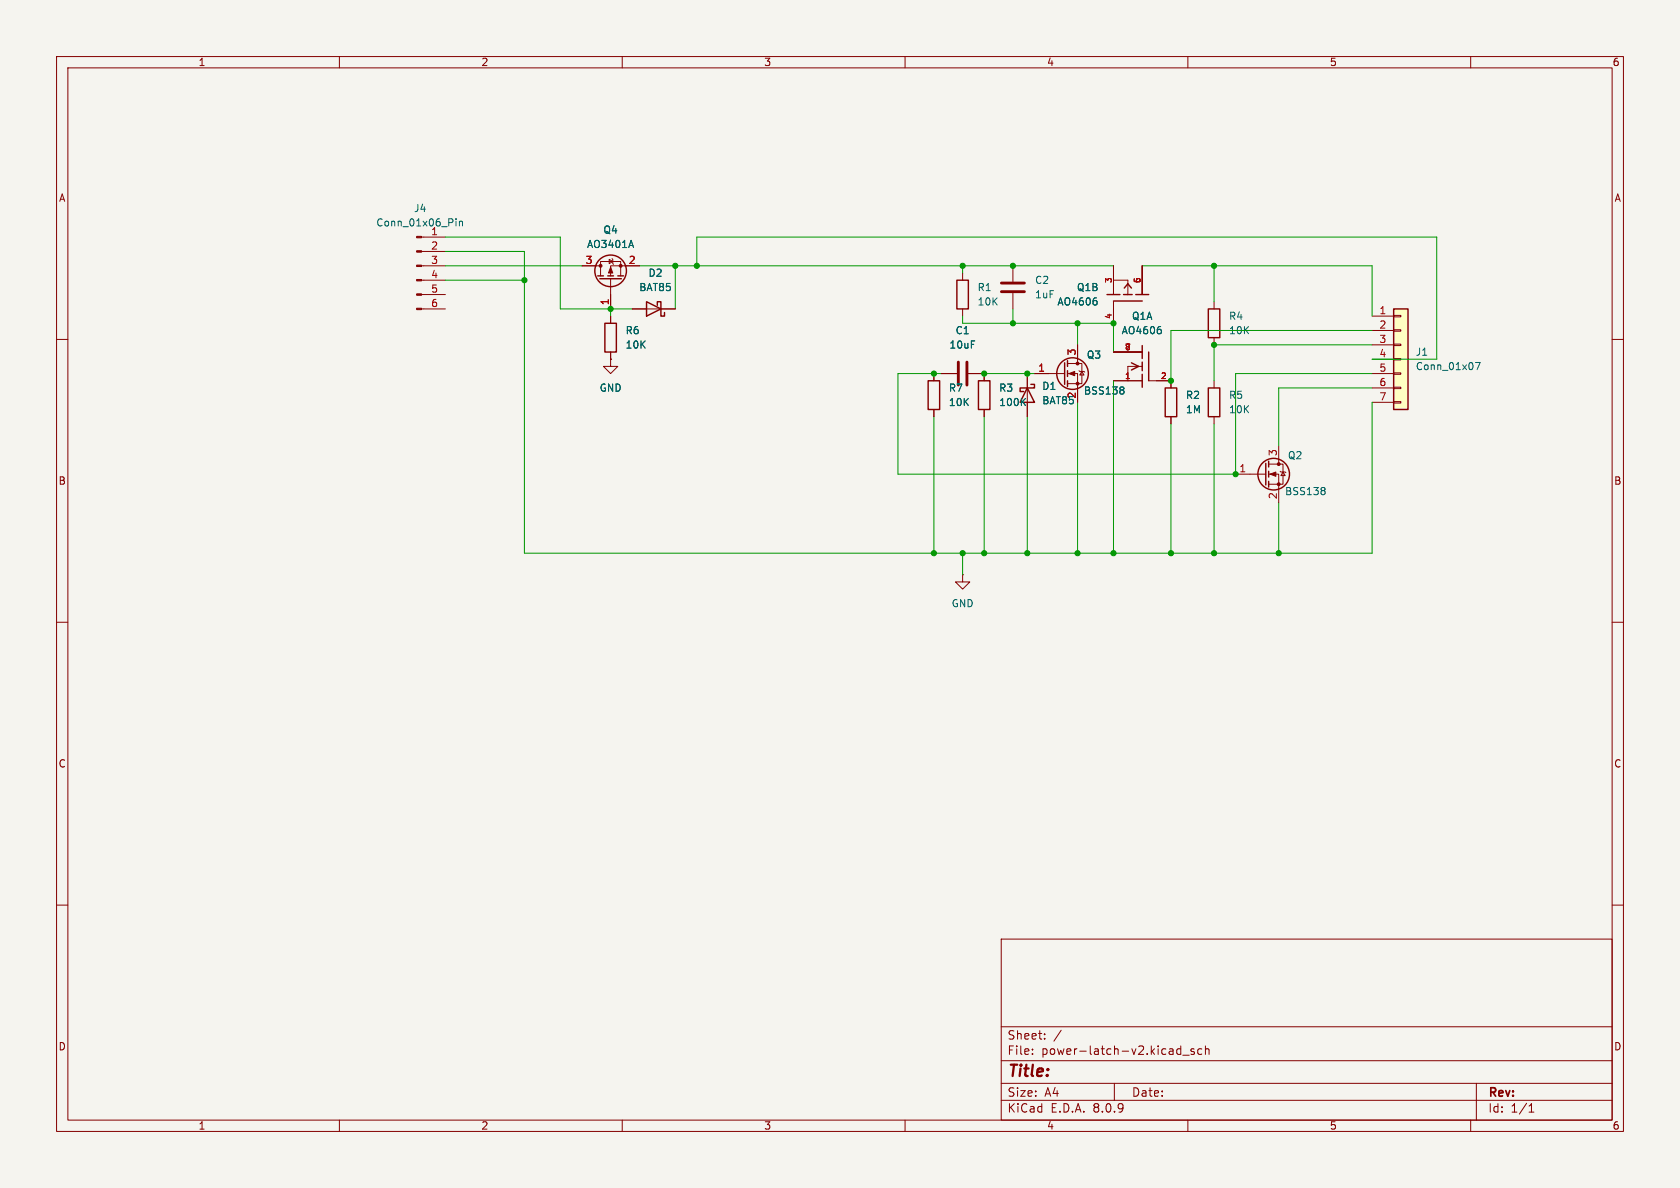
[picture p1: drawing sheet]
(kicad_sch
 (version 20231120)
 (generator "eeschema")
 (generator_version "8.0")
 (paper "A4")
 (lib_symbols
  (symbol "AO4606:AO4606"
   (pin_names
    (offset 1.016)) (exclude_from_sim no) (in_bom yes) (on_board yes)
   (property "Reference" "Q" (at -6.35 7.62 0) (effects (font (size 1.27 1.27)) (justify left bottom)))
   (property "Value" "AO4606" (at -11.43 5.08 0) (effects (font (size 1.27 1.27)) (justify left bottom)))
   (property "Footprint" "AO4606:SOIC-8" (at 0 0 0) (effects (font (size 1.27 1.27)) (justify bottom) (hide yes)))
   (property "Datasheet" "" (at 0 0 0) (effects (font (size 1.27 1.27)) (hide yes)))
   (property "Description" "" (at 0 0 0) (effects (font (size 1.27 1.27)) (hide yes)))
   (property "MF" "Alpha &" (at 0 0 0) (effects (font (size 1.27 1.27)) (justify bottom) (hide yes)))
   (property "Description_1" "\nMosfet Array N and P-Channel Complementary 30V 6A 2W Surface Mount 8-SOIC\n" (at 0 0 0) (effects (font (size 1.27 1.27)) (justify bottom) (hide yes)))
   (property "Package" "SO-8 Alpha &amp;" (at 0 0 0) (effects (font (size 1.27 1.27)) (justify bottom) (hide yes)))
   (property "Price" "None" (at 0 0 0) (effects (font (size 1.27 1.27)) (justify bottom) (hide yes)))
   (property "SnapEDA_Link" "https://www.snapeda.com/parts/AO4606/Alpha+%2526+Omega+Semiconductor+Inc./view-part/?ref=snap" (at 0 0 0) (effects (font (size 1.27 1.27)) (justify bottom) (hide yes)))
   (property "MP" "AO4606" (at 0 0 0) (effects (font (size 1.27 1.27)) (justify bottom) (hide yes)))
   (property "Availability" "In Stock" (at 0 0 0) (effects (font (size 1.27 1.27)) (justify bottom) (hide yes)))
   (property "Check_prices" "https://www.snapeda.com/parts/AO4606/Alpha+%2526+Omega+Semiconductor+Inc./view-part/?ref=eda" (at 0 0 0) (effects (font (size 1.27 1.27)) (justify bottom) (hide yes)))
   (symbol "AO4606_1_0"
    (polyline (pts (xy -2.54 -2.54) (xy -1.2192 -2.54)) (stroke (width 0.1524) (type default)) (fill (type none)))
    (polyline (pts (xy -1.143 2.54) (xy -1.143 -2.54)) (stroke (width 0.254) (type default)) (fill (type none)))
    (polyline (pts (xy 0 -1.397) (xy 0 -3.683)) (stroke (width 0.254) (type default)) (fill (type none)))
    (polyline (pts (xy 0 0) (xy 0 -0.762)) (stroke (width 0.254) (type default)) (fill (type none)))
    (polyline (pts (xy 0 0) (xy 0.635 0)) (stroke (width 0.1524) (type default)) (fill (type none)))
    (polyline (pts (xy 0 0.762) (xy 0 0)) (stroke (width 0.254) (type default)) (fill (type none)))
    (polyline (pts (xy 0 3.683) (xy 0 1.397)) (stroke (width 0.254) (type default)) (fill (type none)))
    (polyline (pts (xy 0.635 0) (xy 2.54 0)) (stroke (width 0.1524) (type default)) (fill (type none)))
    (polyline (pts (xy 1.905 -0.635) (xy 0.635 0)) (stroke (width 0.254) (type default)) (fill (type none)))
    (polyline (pts (xy 1.905 0.635) (xy 0.635 0)) (stroke (width 0.254) (type default)) (fill (type none)))
    (polyline (pts (xy 2.54 0) (xy 2.54 -2.54)) (stroke (width 0.1524) (type default)) (fill (type none)))
    (pin passive line (at 5.08 -2.54 180) (length 5.08) (name "~" (effects (font (size 1.016 1.016)))) (number "1" (effects (font (size 1.016 1.016)))))
    (pin passive line (at -5.08 -2.54 0) (length 2.54) (name "~" (effects (font (size 1.016 1.016)))) (number "2" (effects (font (size 1.016 1.016)))))
    (pin passive line (at 5.08 2.54 180) (length 5.08) (name "~" (effects (font (size 1.016 1.016)))) (number "7" (effects (font (size 1.016 1.016)))))
    (pin passive line (at 5.08 2.54 180) (length 5.08) (name "~" (effects (font (size 1.016 1.016)))) (number "8" (effects (font (size 1.016 1.016))))))
   (symbol "AO4606_2_0"
    (polyline (pts (xy -2.54 -2.54) (xy -1.2192 -2.54)) (stroke (width 0.1524) (type default)) (fill (type none)))
    (polyline (pts (xy -1.143 2.54) (xy -1.143 -2.54)) (stroke (width 0.254) (type default)) (fill (type none)))
    (polyline (pts (xy 0 -1.397) (xy 0 -3.683)) (stroke (width 0.254) (type default)) (fill (type none)))
    (polyline (pts (xy 0 0) (xy 0 -0.762)) (stroke (width 0.254) (type default)) (fill (type none)))
    (polyline (pts (xy 0 0) (xy 1.905 0)) (stroke (width 0.1524) (type default)) (fill (type none)))
    (polyline (pts (xy 0 0.762) (xy 0 0)) (stroke (width 0.254) (type default)) (fill (type none)))
    (polyline (pts (xy 0 3.683) (xy 0 1.397)) (stroke (width 0.254) (type default)) (fill (type none)))
    (polyline (pts (xy 1.143 -0.635) (xy 1.905 0)) (stroke (width 0.254) (type default)) (fill (type none)))
    (polyline (pts (xy 1.143 0.635) (xy 1.905 0)) (stroke (width 0.254) (type default)) (fill (type none)))
    (polyline (pts (xy 1.905 0) (xy 2.54 0)) (stroke (width 0.1524) (type default)) (fill (type none)))
    (polyline (pts (xy 2.54 0) (xy 2.54 -2.54)) (stroke (width 0.1524) (type default)) (fill (type none)))
    (pin passive line (at 5.08 -2.54 180) (length 5.08) (name "~" (effects (font (size 1.016 1.016)))) (number "3" (effects (font (size 1.016 1.016)))))
    (pin passive line (at -5.08 -2.54 0) (length 2.54) (name "~" (effects (font (size 1.016 1.016)))) (number "4" (effects (font (size 1.016 1.016)))))
    (pin passive line (at 5.08 2.54 180) (length 5.08) (name "~" (effects (font (size 1.016 1.016)))) (number "5" (effects (font (size 1.016 1.016)))))
    (pin passive line (at 5.08 2.54 180) (length 5.08) (name "~" (effects (font (size 1.016 1.016)))) (number "6" (effects (font (size 1.016 1.016)))))))
  (symbol "Connector:Conn_01x06_Pin"
   (pin_names
    (offset 1.016) hide) (exclude_from_sim no) (in_bom yes) (on_board yes)
   (property "Reference" "J" (at 0 7.62 0) (effects (font (size 1.27 1.27))))
   (property "Value" "Conn_01x06_Pin" (at 0 -10.16 0) (effects (font (size 1.27 1.27))))
   (property "Footprint" "" (at 0 0 0) (effects (font (size 1.27 1.27)) (hide yes)))
   (property "Datasheet" "~" (at 0 0 0) (effects (font (size 1.27 1.27)) (hide yes)))
   (property "Description" "Generic connector, single row, 01x06, script generated" (at 0 0 0) (effects (font (size 1.27 1.27)) (hide yes)))
   (property "ki_locked" "" (at 0 0 0) (effects (font (size 1.27 1.27))))
   (symbol "Conn_01x06_Pin_1_1"
    (polyline (pts (xy 1.27 -7.62) (xy 0.8636 -7.62)) (stroke (width 0.1524) (type default)) (fill (type none)))
    (polyline (pts (xy 1.27 -5.08) (xy 0.8636 -5.08)) (stroke (width 0.1524) (type default)) (fill (type none)))
    (polyline (pts (xy 1.27 -2.54) (xy 0.8636 -2.54)) (stroke (width 0.1524) (type default)) (fill (type none)))
    (polyline (pts (xy 1.27 0) (xy 0.8636 0)) (stroke (width 0.1524) (type default)) (fill (type none)))
    (polyline (pts (xy 1.27 2.54) (xy 0.8636 2.54)) (stroke (width 0.1524) (type default)) (fill (type none)))
    (polyline (pts (xy 1.27 5.08) (xy 0.8636 5.08)) (stroke (width 0.1524) (type default)) (fill (type none)))
    (rectangle (start 0.8636 -7.493) (end 0 -7.747) (stroke (width 0.1524) (type default)) (fill (type outline)))
    (rectangle (start 0.8636 -4.953) (end 0 -5.207) (stroke (width 0.1524) (type default)) (fill (type outline)))
    (rectangle (start 0.8636 -2.413) (end 0 -2.667) (stroke (width 0.1524) (type default)) (fill (type outline)))
    (rectangle (start 0.8636 0.127) (end 0 -0.127) (stroke (width 0.1524) (type default)) (fill (type outline)))
    (rectangle (start 0.8636 2.667) (end 0 2.413) (stroke (width 0.1524) (type default)) (fill (type outline)))
    (rectangle (start 0.8636 5.207) (end 0 4.953) (stroke (width 0.1524) (type default)) (fill (type outline)))
    (pin passive line (at 5.08 5.08 180) (length 3.81) (name "Pin_1" (effects (font (size 1.27 1.27)))) (number "1" (effects (font (size 1.27 1.27)))))
    (pin passive line (at 5.08 2.54 180) (length 3.81) (name "Pin_2" (effects (font (size 1.27 1.27)))) (number "2" (effects (font (size 1.27 1.27)))))
    (pin passive line (at 5.08 0 180) (length 3.81) (name "Pin_3" (effects (font (size 1.27 1.27)))) (number "3" (effects (font (size 1.27 1.27)))))
    (pin passive line (at 5.08 -2.54 180) (length 3.81) (name "Pin_4" (effects (font (size 1.27 1.27)))) (number "4" (effects (font (size 1.27 1.27)))))
    (pin passive line (at 5.08 -5.08 180) (length 3.81) (name "Pin_5" (effects (font (size 1.27 1.27)))) (number "5" (effects (font (size 1.27 1.27)))))
    (pin passive line (at 5.08 -7.62 180) (length 3.81) (name "Pin_6" (effects (font (size 1.27 1.27)))) (number "6" (effects (font (size 1.27 1.27)))))))
  (symbol "Connector_Generic:Conn_01x07"
   (pin_names
    (offset 1.016) hide) (exclude_from_sim no) (in_bom yes) (on_board yes)
   (property "Reference" "J" (at 0 10.16 0) (effects (font (size 1.27 1.27))))
   (property "Value" "Conn_01x07" (at 0 -10.16 0) (effects (font (size 1.27 1.27))))
   (property "Footprint" "" (at 0 0 0) (effects (font (size 1.27 1.27)) (hide yes)))
   (property "Datasheet" "~" (at 0 0 0) (effects (font (size 1.27 1.27)) (hide yes)))
   (property "Description" "Generic connector, single row, 01x07, script generated (kicad-library-utils/schlib/autogen/connector/)" (at 0 0 0) (effects (font (size 1.27 1.27)) (hide yes)))
   (symbol "Conn_01x07_1_1"
    (rectangle (start -1.27 -7.493) (end 0 -7.747) (stroke (width 0.1524) (type default)) (fill (type none)))
    (rectangle (start -1.27 -4.953) (end 0 -5.207) (stroke (width 0.1524) (type default)) (fill (type none)))
    (rectangle (start -1.27 -2.413) (end 0 -2.667) (stroke (width 0.1524) (type default)) (fill (type none)))
    (rectangle (start -1.27 0.127) (end 0 -0.127) (stroke (width 0.1524) (type default)) (fill (type none)))
    (rectangle (start -1.27 2.667) (end 0 2.413) (stroke (width 0.1524) (type default)) (fill (type none)))
    (rectangle (start -1.27 5.207) (end 0 4.953) (stroke (width 0.1524) (type default)) (fill (type none)))
    (rectangle (start -1.27 7.747) (end 0 7.493) (stroke (width 0.1524) (type default)) (fill (type none)))
    (rectangle (start -1.27 8.89) (end 1.27 -8.89) (stroke (width 0.254) (type default)) (fill (type background)))
    (pin passive line (at -5.08 7.62 0) (length 3.81) (name "Pin_1" (effects (font (size 1.27 1.27)))) (number "1" (effects (font (size 1.27 1.27)))))
    (pin passive line (at -5.08 5.08 0) (length 3.81) (name "Pin_2" (effects (font (size 1.27 1.27)))) (number "2" (effects (font (size 1.27 1.27)))))
    (pin passive line (at -5.08 2.54 0) (length 3.81) (name "Pin_3" (effects (font (size 1.27 1.27)))) (number "3" (effects (font (size 1.27 1.27)))))
    (pin passive line (at -5.08 0 0) (length 3.81) (name "Pin_4" (effects (font (size 1.27 1.27)))) (number "4" (effects (font (size 1.27 1.27)))))
    (pin passive line (at -5.08 -2.54 0) (length 3.81) (name "Pin_5" (effects (font (size 1.27 1.27)))) (number "5" (effects (font (size 1.27 1.27)))))
    (pin passive line (at -5.08 -5.08 0) (length 3.81) (name "Pin_6" (effects (font (size 1.27 1.27)))) (number "6" (effects (font (size 1.27 1.27)))))
    (pin passive line (at -5.08 -7.62 0) (length 3.81) (name "Pin_7" (effects (font (size 1.27 1.27)))) (number "7" (effects (font (size 1.27 1.27)))))))
  (symbol "Device:C"
   (pin_numbers hide)
   (pin_names
    (offset 0.254)) (exclude_from_sim no) (in_bom yes) (on_board yes)
   (property "Reference" "C" (at 0.635 2.54 0) (effects (font (size 1.27 1.27)) (justify left)))
   (property "Value" "C" (at 0.635 -2.54 0) (effects (font (size 1.27 1.27)) (justify left)))
   (property "Footprint" "" (at 0.9652 -3.81 0) (effects (font (size 1.27 1.27)) (hide yes)))
   (property "Datasheet" "~" (at 0 0 0) (effects (font (size 1.27 1.27)) (hide yes)))
   (property "Description" "Unpolarized capacitor" (at 0 0 0) (effects (font (size 1.27 1.27)) (hide yes)))
   (symbol "C_0_1"
    (polyline (pts (xy -2.032 -0.762) (xy 2.032 -0.762)) (stroke (width 0.508) (type default)) (fill (type none)))
    (polyline (pts (xy -2.032 0.762) (xy 2.032 0.762)) (stroke (width 0.508) (type default)) (fill (type none))))
   (symbol "C_1_1"
    (pin passive line (at 0 3.81 270) (length 2.794) (name "~" (effects (font (size 1.27 1.27)))) (number "1" (effects (font (size 1.27 1.27)))))
    (pin passive line (at 0 -3.81 90) (length 2.794) (name "~" (effects (font (size 1.27 1.27)))) (number "2" (effects (font (size 1.27 1.27)))))))
  (symbol "Device:R"
   (pin_numbers hide)
   (pin_names
    (offset 0)) (exclude_from_sim no) (in_bom yes) (on_board yes)
   (property "Reference" "R" (at 2.032 0 90) (effects (font (size 1.27 1.27))))
   (property "Value" "R" (at 0 0 90) (effects (font (size 1.27 1.27))))
   (property "Footprint" "" (at -1.778 0 90) (effects (font (size 1.27 1.27)) (hide yes)))
   (property "Datasheet" "~" (at 0 0 0) (effects (font (size 1.27 1.27)) (hide yes)))
   (property "Description" "Resistor" (at 0 0 0) (effects (font (size 1.27 1.27)) (hide yes)))
   (symbol "R_0_1"
    (rectangle (start -1.016 -2.54) (end 1.016 2.54) (stroke (width 0.254) (type default)) (fill (type none))))
   (symbol "R_1_1"
    (pin passive line (at 0 3.81 270) (length 1.27) (name "~" (effects (font (size 1.27 1.27)))) (number "1" (effects (font (size 1.27 1.27)))))
    (pin passive line (at 0 -3.81 90) (length 1.27) (name "~" (effects (font (size 1.27 1.27)))) (number "2" (effects (font (size 1.27 1.27)))))))
  (symbol "Diode:BAT85"
   (pin_numbers hide)
   (pin_names
    (offset 1.016) hide) (exclude_from_sim no) (in_bom yes) (on_board yes)
   (property "Reference" "D" (at 0 2.54 0) (effects (font (size 1.27 1.27))))
   (property "Value" "BAT85" (at 0 -2.54 0) (effects (font (size 1.27 1.27))))
   (property "Footprint" "Diode_THT:D_DO-35_SOD27_P7.62mm_Horizontal" (at 0 -4.445 0) (effects (font (size 1.27 1.27)) (hide yes)))
   (property "Datasheet" "https://assets.nexperia.com/documents/data-sheet/BAT85.pdf" (at 0 0 0) (effects (font (size 1.27 1.27)) (hide yes)))
   (property "Description" "30V 0.2A Schottky barrier single diode, DO-35" (at 0 0 0) (effects (font (size 1.27 1.27)) (hide yes)))
   (symbol "BAT85_0_1"
    (polyline (pts (xy 1.27 0) (xy -1.27 0)) (stroke (width 0) (type default)) (fill (type none)))
    (polyline (pts (xy 1.27 1.27) (xy 1.27 -1.27) (xy -1.27 0) (xy 1.27 1.27)) (stroke (width 0.254) (type default)) (fill (type none)))
    (polyline (pts (xy -1.905 0.635) (xy -1.905 1.27) (xy -1.27 1.27) (xy -1.27 -1.27) (xy -0.635 -1.27) (xy -0.635 -0.635)) (stroke (width 0.254) (type default)) (fill (type none))))
   (symbol "BAT85_1_1"
    (pin passive line (at -3.81 0 0) (length 2.54) (name "K" (effects (font (size 1.27 1.27)))) (number "1" (effects (font (size 1.27 1.27)))))
    (pin passive line (at 3.81 0 180) (length 2.54) (name "A" (effects (font (size 1.27 1.27)))) (number "2" (effects (font (size 1.27 1.27)))))))
  (symbol "Transistor_FET:AO3401A"
   (pin_names hide) (exclude_from_sim no) (in_bom yes) (on_board yes)
   (property "Reference" "Q" (at 5.08 1.905 0) (effects (font (size 1.27 1.27)) (justify left)))
   (property "Value" "AO3401A" (at 5.08 0 0) (effects (font (size 1.27 1.27)) (justify left)))
   (property "Footprint" "Package_TO_SOT_SMD:SOT-23" (at 5.08 -1.905 0) (effects (font (size 1.27 1.27)
    (italic yes)) (justify left) (hide yes)))
   (property "Datasheet" "http://www.aosmd.com/pdfs/datasheet/AO3401A.pdf" (at 5.08 -3.81 0) (effects (font (size 1.27 1.27)) (justify left) (hide yes)))
   (property "Description" "-4.0A Id, -30V Vds, P-Channel MOSFET, SOT-23" (at 0 0 0) (effects (font (size 1.27 1.27)) (hide yes)))
   (symbol "AO3401A_0_1"
    (polyline (pts (xy 0.254 0) (xy -2.54 0)) (stroke (width 0) (type default)) (fill (type none)))
    (polyline (pts (xy 0.254 1.905) (xy 0.254 -1.905)) (stroke (width 0.254) (type default)) (fill (type none)))
    (polyline (pts (xy 0.762 -1.27) (xy 0.762 -2.286)) (stroke (width 0.254) (type default)) (fill (type none)))
    (polyline (pts (xy 0.762 0.508) (xy 0.762 -0.508)) (stroke (width 0.254) (type default)) (fill (type none)))
    (polyline (pts (xy 0.762 2.286) (xy 0.762 1.27)) (stroke (width 0.254) (type default)) (fill (type none)))
    (polyline (pts (xy 2.54 2.54) (xy 2.54 1.778)) (stroke (width 0) (type default)) (fill (type none)))
    (polyline (pts (xy 2.54 -2.54) (xy 2.54 0) (xy 0.762 0)) (stroke (width 0) (type default)) (fill (type none)))
    (polyline (pts (xy 0.762 1.778) (xy 3.302 1.778) (xy 3.302 -1.778) (xy 0.762 -1.778)) (stroke (width 0) (type default)) (fill (type none)))
    (polyline (pts (xy 2.286 0) (xy 1.27 0.381) (xy 1.27 -0.381) (xy 2.286 0)) (stroke (width 0) (type default)) (fill (type outline)))
    (polyline (pts (xy 2.794 -0.508) (xy 2.921 -0.381) (xy 3.683 -0.381) (xy 3.81 -0.254)) (stroke (width 0) (type default)) (fill (type none)))
    (polyline (pts (xy 3.302 -0.381) (xy 2.921 0.254) (xy 3.683 0.254) (xy 3.302 -0.381)) (stroke (width 0) (type default)) (fill (type none)))
    (circle (center 1.651 0) (radius 2.794) (stroke (width 0.254) (type default)) (fill (type none)))
    (circle (center 2.54 -1.778) (radius 0.254) (stroke (width 0) (type default)) (fill (type outline)))
    (circle (center 2.54 1.778) (radius 0.254) (stroke (width 0) (type default)) (fill (type outline))))
   (symbol "AO3401A_1_1"
    (pin input line (at -5.08 0 0) (length 2.54) (name "G" (effects (font (size 1.27 1.27)))) (number "1" (effects (font (size 1.27 1.27)))))
    (pin passive line (at 2.54 -5.08 90) (length 2.54) (name "S" (effects (font (size 1.27 1.27)))) (number "2" (effects (font (size 1.27 1.27)))))
    (pin passive line (at 2.54 5.08 270) (length 2.54) (name "D" (effects (font (size 1.27 1.27)))) (number "3" (effects (font (size 1.27 1.27)))))))
  (symbol "Transistor_FET:BSS138"
   (pin_names hide) (exclude_from_sim no) (in_bom yes) (on_board yes)
   (property "Reference" "Q" (at 5.08 1.905 0) (effects (font (size 1.27 1.27)) (justify left)))
   (property "Value" "BSS138" (at 5.08 0 0) (effects (font (size 1.27 1.27)) (justify left)))
   (property "Footprint" "Package_TO_SOT_SMD:SOT-23" (at 5.08 -1.905 0) (effects (font (size 1.27 1.27)
    (italic yes)) (justify left) (hide yes)))
   (property "Datasheet" "https://www.onsemi.com/pub/Collateral/BSS138-D.PDF" (at 5.08 -3.81 0) (effects (font (size 1.27 1.27)) (justify left) (hide yes)))
   (property "Description" "50V Vds, 0.22A Id, N-Channel MOSFET, SOT-23" (at 0 0 0) (effects (font (size 1.27 1.27)) (hide yes)))
   (symbol "BSS138_0_1"
    (polyline (pts (xy 0.254 0) (xy -2.54 0)) (stroke (width 0) (type default)) (fill (type none)))
    (polyline (pts (xy 0.254 1.905) (xy 0.254 -1.905)) (stroke (width 0.254) (type default)) (fill (type none)))
    (polyline (pts (xy 0.762 -1.27) (xy 0.762 -2.286)) (stroke (width 0.254) (type default)) (fill (type none)))
    (polyline (pts (xy 0.762 0.508) (xy 0.762 -0.508)) (stroke (width 0.254) (type default)) (fill (type none)))
    (polyline (pts (xy 0.762 2.286) (xy 0.762 1.27)) (stroke (width 0.254) (type default)) (fill (type none)))
    (polyline (pts (xy 2.54 2.54) (xy 2.54 1.778)) (stroke (width 0) (type default)) (fill (type none)))
    (polyline (pts (xy 2.54 -2.54) (xy 2.54 0) (xy 0.762 0)) (stroke (width 0) (type default)) (fill (type none)))
    (polyline (pts (xy 0.762 -1.778) (xy 3.302 -1.778) (xy 3.302 1.778) (xy 0.762 1.778)) (stroke (width 0) (type default)) (fill (type none)))
    (polyline (pts (xy 1.016 0) (xy 2.032 0.381) (xy 2.032 -0.381) (xy 1.016 0)) (stroke (width 0) (type default)) (fill (type outline)))
    (polyline (pts (xy 2.794 0.508) (xy 2.921 0.381) (xy 3.683 0.381) (xy 3.81 0.254)) (stroke (width 0) (type default)) (fill (type none)))
    (polyline (pts (xy 3.302 0.381) (xy 2.921 -0.254) (xy 3.683 -0.254) (xy 3.302 0.381)) (stroke (width 0) (type default)) (fill (type none)))
    (circle (center 1.651 0) (radius 2.794) (stroke (width 0.254) (type default)) (fill (type none)))
    (circle (center 2.54 -1.778) (radius 0.254) (stroke (width 0) (type default)) (fill (type outline)))
    (circle (center 2.54 1.778) (radius 0.254) (stroke (width 0) (type default)) (fill (type outline))))
   (symbol "BSS138_1_1"
    (pin input line (at -5.08 0 0) (length 2.54) (name "G" (effects (font (size 1.27 1.27)))) (number "1" (effects (font (size 1.27 1.27)))))
    (pin passive line (at 2.54 -5.08 90) (length 2.54) (name "S" (effects (font (size 1.27 1.27)))) (number "2" (effects (font (size 1.27 1.27)))))
    (pin passive line (at 2.54 5.08 270) (length 2.54) (name "D" (effects (font (size 1.27 1.27)))) (number "3" (effects (font (size 1.27 1.27)))))))
  (symbol "power:GND"
   (power)
   (pin_numbers hide)
   (pin_names
    (offset 0) hide) (exclude_from_sim no) (in_bom yes) (on_board yes)
   (property "Reference" "#PWR" (at 0 -6.35 0) (effects (font (size 1.27 1.27)) (hide yes)))
   (property "Value" "GND" (at 0 -3.81 0) (effects (font (size 1.27 1.27))))
   (property "Footprint" "" (at 0 0 0) (effects (font (size 1.27 1.27)) (hide yes)))
   (property "Datasheet" "" (at 0 0 0) (effects (font (size 1.27 1.27)) (hide yes)))
   (property "Description" "Power symbol creates a global label with name \"GND\" , ground" (at 0 0 0) (effects (font (size 1.27 1.27)) (hide yes)))
   (symbol "GND_0_1"
    (polyline (pts (xy 0 0) (xy 0 -1.27) (xy 1.27 -1.27) (xy 0 -2.54) (xy -1.27 -1.27) (xy 0 -1.27)) (stroke (width 0) (type default)) (fill (type none))))
   (symbol "GND_1_1"
    (pin power_in line (at 0 0 270) (length 0) (name "~" (effects (font (size 1.27 1.27)))) (number "1" (effects (font (size 1.27 1.27))))))))
 (junction
  (at 170.18 97.79)
  (diameter 0)
  (color 0 0 0 0))
 (junction
  (at 92.71 49.53)
  (diameter 0)
  (color 0 0 0 0))
 (junction
  (at 179.07 57.15)
  (diameter 0)
  (color 0 0 0 0))
 (junction
  (at 214.63 97.79)
  (diameter 0)
  (color 0 0 0 0))
 (junction
  (at 190.5 57.15)
  (diameter 0)
  (color 0 0 0 0))
 (junction
  (at 207.01 67.31)
  (diameter 0)
  (color 0 0 0 0))
 (junction
  (at 119.38 46.99)
  (diameter 0)
  (color 0 0 0 0))
 (junction
  (at 181.61 97.79)
  (diameter 0)
  (color 0 0 0 0))
 (junction
  (at 218.44 83.82)
  (diameter 0)
  (color 0 0 0 0))
 (junction
  (at 173.99 97.79)
  (diameter 0)
  (color 0 0 0 0))
 (junction
  (at 181.61 66.04)
  (diameter 0)
  (color 0 0 0 0))
 (junction
  (at 207.01 97.79)
  (diameter 0)
  (color 0 0 0 0))
 (junction
  (at 173.99 66.04)
  (diameter 0)
  (color 0 0 0 0))
 (junction
  (at 165.1 97.79)
  (diameter 0)
  (color 0 0 0 0))
 (junction
  (at 226.06 97.79)
  (diameter 0)
  (color 0 0 0 0))
 (junction
  (at 179.07 46.99)
  (diameter 0)
  (color 0 0 0 0))
 (junction
  (at 214.63 60.96)
  (diameter 0)
  (color 0 0 0 0))
 (junction
  (at 165.1 66.04)
  (diameter 0)
  (color 0 0 0 0))
 (junction
  (at 214.63 46.99)
  (diameter 0)
  (color 0 0 0 0))
 (junction
  (at 190.5 97.79)
  (diameter 0)
  (color 0 0 0 0))
 (junction
  (at 123.19 46.99)
  (diameter 0)
  (color 0 0 0 0))
 (junction
  (at 196.85 97.79)
  (diameter 0)
  (color 0 0 0 0))
 (junction
  (at 196.85 57.15)
  (diameter 0)
  (color 0 0 0 0))
 (junction
  (at 107.95 54.61)
  (diameter 0)
  (color 0 0 0 0))
 (junction
  (at 170.18 46.99)
  (diameter 0)
  (color 0 0 0 0))
 (wire
  (pts (xy 170.18 97.79) (xy 170.18 101.6))
  (stroke (width 0) (type default)))
 (wire
  (pts (xy 165.1 97.79) (xy 170.18 97.79))
  (stroke (width 0) (type default)))
 (wire
  (pts (xy 158.75 83.82) (xy 218.44 83.82))
  (stroke (width 0) (type default)))
 (wire
  (pts (xy 170.18 57.15) (xy 170.18 55.88))
  (stroke (width 0) (type default)))
 (wire
  (pts (xy 119.38 46.99) (xy 119.38 54.61))
  (stroke (width 0) (type default)))
 (wire
  (pts (xy 179.07 54.61) (xy 179.07 57.15))
  (stroke (width 0) (type default)))
 (wire
  (pts (xy 158.75 66.04) (xy 165.1 66.04))
  (stroke (width 0) (type default)))
 (wire
  (pts (xy 181.61 73.66) (xy 181.61 97.79))
  (stroke (width 0) (type default)))
 (wire
  (pts (xy 201.93 46.99) (xy 214.63 46.99))
  (stroke (width 0) (type default)))
 (wire
  (pts (xy 78.74 49.53) (xy 92.71 49.53))
  (stroke (width 0) (type default)))
 (wire
  (pts (xy 214.63 46.99) (xy 214.63 53.34))
  (stroke (width 0) (type default)))
 (wire
  (pts (xy 113.03 46.99) (xy 119.38 46.99))
  (stroke (width 0) (type default)))
 (wire
  (pts (xy 92.71 49.53) (xy 92.71 97.79))
  (stroke (width 0) (type default)))
 (wire
  (pts (xy 214.63 60.96) (xy 242.57 60.96))
  (stroke (width 0) (type default)))
 (wire
  (pts (xy 179.07 57.15) (xy 170.18 57.15))
  (stroke (width 0) (type default)))
 (wire
  (pts (xy 158.75 83.82) (xy 158.75 66.04))
  (stroke (width 0) (type default)))
 (wire
  (pts (xy 214.63 97.79) (xy 214.63 74.93))
  (stroke (width 0) (type default)))
 (wire
  (pts (xy 226.06 88.9) (xy 226.06 97.79))
  (stroke (width 0) (type default)))
 (wire
  (pts (xy 254 63.5) (xy 254 41.91))
  (stroke (width 0) (type default)))
 (wire
  (pts (xy 99.06 41.91) (xy 99.06 54.61))
  (stroke (width 0) (type default)))
 (wire
  (pts (xy 99.06 54.61) (xy 107.95 54.61))
  (stroke (width 0) (type default)))
 (wire
  (pts (xy 170.18 97.79) (xy 173.99 97.79))
  (stroke (width 0) (type default)))
 (wire
  (pts (xy 92.71 97.79) (xy 165.1 97.79))
  (stroke (width 0) (type default)))
 (wire
  (pts (xy 78.74 46.99) (xy 102.87 46.99))
  (stroke (width 0) (type default)))
 (wire
  (pts (xy 242.57 63.5) (xy 254 63.5))
  (stroke (width 0) (type default)))
 (wire
  (pts (xy 242.57 71.12) (xy 242.57 97.79))
  (stroke (width 0) (type default)))
 (wire
  (pts (xy 214.63 67.31) (xy 214.63 60.96))
  (stroke (width 0) (type default)))
 (wire
  (pts (xy 207.01 97.79) (xy 196.85 97.79))
  (stroke (width 0) (type default)))
 (wire
  (pts (xy 181.61 97.79) (xy 190.5 97.79))
  (stroke (width 0) (type default)))
 (wire
  (pts (xy 190.5 71.12) (xy 190.5 97.79))
  (stroke (width 0) (type default)))
 (wire
  (pts (xy 173.99 73.66) (xy 173.99 97.79))
  (stroke (width 0) (type default)))
 (wire
  (pts (xy 207.01 97.79) (xy 214.63 97.79))
  (stroke (width 0) (type default)))
 (wire
  (pts (xy 78.74 44.45) (xy 92.71 44.45))
  (stroke (width 0) (type default)))
 (wire
  (pts (xy 173.99 97.79) (xy 181.61 97.79))
  (stroke (width 0) (type default)))
 (wire
  (pts (xy 165.1 73.66) (xy 165.1 97.79))
  (stroke (width 0) (type default)))
 (wire
  (pts (xy 226.06 78.74) (xy 226.06 68.58))
  (stroke (width 0) (type default)))
 (wire
  (pts (xy 170.18 46.99) (xy 179.07 46.99))
  (stroke (width 0) (type default)))
 (wire
  (pts (xy 254 41.91) (xy 123.19 41.91))
  (stroke (width 0) (type default)))
 (wire
  (pts (xy 218.44 66.04) (xy 242.57 66.04))
  (stroke (width 0) (type default)))
 (wire
  (pts (xy 196.85 57.15) (xy 190.5 57.15))
  (stroke (width 0) (type default)))
 (wire
  (pts (xy 207.01 97.79) (xy 207.01 74.93))
  (stroke (width 0) (type default)))
 (wire
  (pts (xy 214.63 46.99) (xy 242.57 46.99))
  (stroke (width 0) (type default)))
 (wire
  (pts (xy 179.07 57.15) (xy 190.5 57.15))
  (stroke (width 0) (type default)))
 (wire
  (pts (xy 173.99 66.04) (xy 181.61 66.04))
  (stroke (width 0) (type default)))
 (wire
  (pts (xy 123.19 41.91) (xy 123.19 46.99))
  (stroke (width 0) (type default)))
 (wire
  (pts (xy 123.19 46.99) (xy 170.18 46.99))
  (stroke (width 0) (type default)))
 (wire
  (pts (xy 78.74 41.91) (xy 99.06 41.91))
  (stroke (width 0) (type default)))
 (wire
  (pts (xy 242.57 58.42) (xy 207.01 58.42))
  (stroke (width 0) (type default)))
 (wire
  (pts (xy 196.85 67.31) (xy 196.85 97.79))
  (stroke (width 0) (type default)))
 (wire
  (pts (xy 92.71 44.45) (xy 92.71 49.53))
  (stroke (width 0) (type default)))
 (wire
  (pts (xy 207.01 58.42) (xy 207.01 67.31))
  (stroke (width 0) (type default)))
 (wire
  (pts (xy 196.85 57.15) (xy 196.85 62.23))
  (stroke (width 0) (type default)))
 (wire
  (pts (xy 119.38 46.99) (xy 123.19 46.99))
  (stroke (width 0) (type default)))
 (wire
  (pts (xy 190.5 57.15) (xy 190.5 60.96))
  (stroke (width 0) (type default)))
 (wire
  (pts (xy 170.18 46.99) (xy 170.18 48.26))
  (stroke (width 0) (type default)))
 (wire
  (pts (xy 111.76 54.61) (xy 107.95 54.61))
  (stroke (width 0) (type default)))
 (wire
  (pts (xy 214.63 97.79) (xy 226.06 97.79))
  (stroke (width 0) (type default)))
 (wire
  (pts (xy 196.85 97.79) (xy 190.5 97.79))
  (stroke (width 0) (type default)))
 (wire
  (pts (xy 242.57 46.99) (xy 242.57 55.88))
  (stroke (width 0) (type default)))
 (wire
  (pts (xy 107.95 55.88) (xy 107.95 54.61))
  (stroke (width 0) (type default)))
 (wire
  (pts (xy 226.06 68.58) (xy 242.57 68.58))
  (stroke (width 0) (type default)))
 (wire
  (pts (xy 165.1 66.04) (xy 166.37 66.04))
  (stroke (width 0) (type default)))
 (wire
  (pts (xy 226.06 97.79) (xy 242.57 97.79))
  (stroke (width 0) (type default)))
 (wire
  (pts (xy 179.07 46.99) (xy 196.85 46.99))
  (stroke (width 0) (type default)))
 (wire
  (pts (xy 218.44 66.04) (xy 218.44 83.82))
  (stroke (width 0) (type default)))
 (wire
  (pts (xy 181.61 66.04) (xy 182.88 66.04))
  (stroke (width 0) (type default)))
 (symbol
  (lib_id "Connector_Generic:Conn_01x07")
  (at 247.65 63.5 0)
  (unit 1)
  (exclude_from_sim no)
  (in_bom yes)
  (on_board yes)
  (dnp no)
  (fields_autoplaced yes)
  (property "Reference" "J1" (at 250.19 62.2299 0) (effects (font (size 1.27 1.27)) (justify left)))
  (property "Value" "Conn_01x07" (at 250.19 64.7699 0) (effects (font (size 1.27 1.27)) (justify left)))
  (property "Footprint" "Connector_PinHeader_2.54mm:PinHeader_1x07_P2.54mm_Vertical" (at 247.65 63.5 0) (effects (font (size 1.27 1.27)) (hide yes)))
  (property "Datasheet" "~" (at 247.65 63.5 0) (effects (font (size 1.27 1.27)) (hide yes)))
  (property "Description" "Generic connector, single row, 01x07, script generated (kicad-library-utils/schlib/autogen/connector/)" (at 247.65 63.5 0) (effects (font (size 1.27 1.27)) (hide yes)))
  (pin "2")
  (pin "1")
  (pin "4")
  (pin "5")
  (pin "6")
  (pin "7")
  (pin "3"))
 (symbol
  (lib_id "Device:R")
  (at 170.18 52.07 0)
  (unit 1)
  (exclude_from_sim no)
  (in_bom yes)
  (on_board yes)
  (dnp no)
  (fields_autoplaced yes)
  (property "Reference" "R1" (at 172.72 50.7999 0) (effects (font (size 1.27 1.27)) (justify left)))
  (property "Value" "10K" (at 172.72 53.3399 0) (effects (font (size 1.27 1.27)) (justify left)))
  (property "Footprint" "Resistor_SMD:R_0805_2012Metric_Pad1.20x1.40mm_HandSolder" (at 168.402 52.07 90) (effects (font (size 1.27 1.27)) (hide yes)))
  (property "Datasheet" "~" (at 170.18 52.07 0) (effects (font (size 1.27 1.27)) (hide yes)))
  (property "Description" "Resistor" (at 170.18 52.07 0) (effects (font (size 1.27 1.27)) (hide yes)))
  (pin "1")
  (pin "2"))
 (symbol
  (lib_id "Diode:BAT85")
  (at 115.57 54.61 180)
  (unit 1)
  (exclude_from_sim no)
  (in_bom yes)
  (on_board yes)
  (dnp no)
  (fields_autoplaced yes)
  (property "Reference" "D2" (at 115.8875 48.26 0) (effects (font (size 1.27 1.27))))
  (property "Value" "BAT85" (at 115.8875 50.8 0) (effects (font (size 1.27 1.27))))
  (property "Footprint" "Diode_THT:D_DO-35_SOD27_P7.62mm_Horizontal" (at 115.57 50.165 0) (effects (font (size 1.27 1.27)) (hide yes)))
  (property "Datasheet" "https://assets.nexperia.com/documents/data-sheet/BAT85.pdf" (at 115.57 54.61 0) (effects (font (size 1.27 1.27)) (hide yes)))
  (property "Description" "30V 0.2A Schottky barrier single diode, DO-35" (at 115.57 54.61 0) (effects (font (size 1.27 1.27)) (hide yes)))
  (pin "1")
  (pin "2"))
 (symbol
  (lib_id "Diode:BAT85")
  (at 181.61 69.85 270)
  (unit 1)
  (exclude_from_sim no)
  (in_bom yes)
  (on_board yes)
  (dnp no)
  (fields_autoplaced yes)
  (property "Reference" "D1" (at 184.15 68.2624 90) (effects (font (size 1.27 1.27)) (justify left)))
  (property "Value" "BAT85" (at 184.15 70.8024 90) (effects (font (size 1.27 1.27)) (justify left)))
  (property "Footprint" "Diode_SMD:D_SOD-323_HandSoldering" (at 177.165 69.85 0) (effects (font (size 1.27 1.27)) (hide yes)))
  (property "Datasheet" "https://assets.nexperia.com/documents/data-sheet/BAT85.pdf" (at 181.61 69.85 0) (effects (font (size 1.27 1.27)) (hide yes)))
  (property "Description" "30V 0.2A Schottky barrier single diode, DO-35" (at 181.61 69.85 0) (effects (font (size 1.27 1.27)) (hide yes)))
  (pin "1")
  (pin "2"))
 (symbol
  (lib_id "Device:C")
  (at 170.18 66.04 90)
  (unit 1)
  (exclude_from_sim no)
  (in_bom yes)
  (on_board yes)
  (dnp no)
  (fields_autoplaced yes)
  (property "Reference" "C1" (at 170.18 58.42 90) (effects (font (size 1.27 1.27))))
  (property "Value" "10uF" (at 170.18 60.96 90) (effects (font (size 1.27 1.27))))
  (property "Footprint" "Capacitor_SMD:C_0805_2012Metric_Pad1.18x1.45mm_HandSolder" (at 173.99 65.0748 0) (effects (font (size 1.27 1.27)) (hide yes)))
  (property "Datasheet" "~" (at 170.18 66.04 0) (effects (font (size 1.27 1.27)) (hide yes)))
  (property "Description" "Unpolarized capacitor" (at 170.18 66.04 0) (effects (font (size 1.27 1.27)) (hide yes)))
  (pin "2")
  (pin "1"))
 (symbol
  (lib_id "power:GND")
  (at 170.18 101.6 0)
  (unit 1)
  (exclude_from_sim no)
  (in_bom yes)
  (on_board yes)
  (dnp no)
  (fields_autoplaced yes)
  (property "Reference" "#PWR02" (at 170.18 107.95 0) (effects (font (size 1.27 1.27)) (hide yes)))
  (property "Value" "GND" (at 170.18 106.68 0) (effects (font (size 1.27 1.27))))
  (property "Footprint" "" (at 170.18 101.6 0) (effects (font (size 1.27 1.27)) (hide yes)))
  (property "Datasheet" "" (at 170.18 101.6 0) (effects (font (size 1.27 1.27)) (hide yes)))
  (property "Description" "Power symbol creates a global label with name \"GND\" , ground" (at 170.18 101.6 0) (effects (font (size 1.27 1.27)) (hide yes)))
  (pin "1"))
 (symbol
  (lib_id "Device:R")
  (at 214.63 71.12 0)
  (unit 1)
  (exclude_from_sim no)
  (in_bom yes)
  (on_board yes)
  (dnp no)
  (fields_autoplaced yes)
  (property "Reference" "R5" (at 217.17 69.8499 0) (effects (font (size 1.27 1.27)) (justify left)))
  (property "Value" "10K" (at 217.17 72.3899 0) (effects (font (size 1.27 1.27)) (justify left)))
  (property "Footprint" "Resistor_SMD:R_0805_2012Metric_Pad1.20x1.40mm_HandSolder" (at 212.852 71.12 90) (effects (font (size 1.27 1.27)) (hide yes)))
  (property "Datasheet" "~" (at 214.63 71.12 0) (effects (font (size 1.27 1.27)) (hide yes)))
  (property "Description" "Resistor" (at 214.63 71.12 0) (effects (font (size 1.27 1.27)) (hide yes)))
  (pin "1")
  (pin "2"))
 (symbol
  (lib_id "Transistor_FET:AO3401A")
  (at 107.95 49.53 90)
  (unit 1)
  (exclude_from_sim no)
  (in_bom yes)
  (on_board yes)
  (dnp no)
  (fields_autoplaced yes)
  (property "Reference" "Q4" (at 107.95 40.64 90) (effects (font (size 1.27 1.27))))
  (property "Value" "AO3401A" (at 107.95 43.18 90) (effects (font (size 1.27 1.27))))
  (property "Footprint" "Package_TO_SOT_SMD:SOT-23" (at 109.855 44.45 0) (effects (font (size 1.27 1.27)
    (italic yes)) (justify left) (hide yes)))
  (property "Datasheet" "http://www.aosmd.com/pdfs/datasheet/AO3401A.pdf" (at 111.76 44.45 0) (effects (font (size 1.27 1.27)) (justify left) (hide yes)))
  (property "Description" "-4.0A Id, -30V Vds, P-Channel MOSFET, SOT-23" (at 107.95 49.53 0) (effects (font (size 1.27 1.27)) (hide yes)))
  (pin "2")
  (pin "1")
  (pin "3"))
 (symbol
  (lib_id "Device:R")
  (at 207.01 71.12 0)
  (unit 1)
  (exclude_from_sim no)
  (in_bom yes)
  (on_board yes)
  (dnp no)
  (fields_autoplaced yes)
  (property "Reference" "R2" (at 209.55 69.8499 0) (effects (font (size 1.27 1.27)) (justify left)))
  (property "Value" "1M" (at 209.55 72.3899 0) (effects (font (size 1.27 1.27)) (justify left)))
  (property "Footprint" "Resistor_SMD:R_0805_2012Metric_Pad1.20x1.40mm_HandSolder" (at 205.232 71.12 90) (effects (font (size 1.27 1.27)) (hide yes)))
  (property "Datasheet" "~" (at 207.01 71.12 0) (effects (font (size 1.27 1.27)) (hide yes)))
  (property "Description" "Resistor" (at 207.01 71.12 0) (effects (font (size 1.27 1.27)) (hide yes)))
  (pin "1")
  (pin "2"))
 (symbol
  (lib_id "Transistor_FET:BSS138")
  (at 187.96 66.04 0)
  (unit 1)
  (exclude_from_sim no)
  (in_bom yes)
  (on_board yes)
  (dnp no)
  (property "Reference" "Q3" (at 192.024 62.738 0) (effects (font (size 1.27 1.27)) (justify left)))
  (property "Value" "BSS138" (at 191.516 69.088 0) (effects (font (size 1.27 1.27)) (justify left)))
  (property "Footprint" "Package_TO_SOT_SMD:SOT-23" (at 193.04 67.945 0) (effects (font (size 1.27 1.27)
    (italic yes)) (justify left) (hide yes)))
  (property "Datasheet" "https://www.onsemi.com/pub/Collateral/BSS138-D.PDF" (at 193.04 69.85 0) (effects (font (size 1.27 1.27)) (justify left) (hide yes)))
  (property "Description" "50V Vds, 0.22A Id, N-Channel MOSFET, SOT-23" (at 187.96 66.04 0) (effects (font (size 1.27 1.27)) (hide yes)))
  (pin "2")
  (pin "1")
  (pin "3"))
 (symbol
  (lib_id "Connector:Conn_01x06_Pin")
  (at 73.66 46.99 0)
  (unit 1)
  (exclude_from_sim no)
  (in_bom yes)
  (on_board yes)
  (dnp no)
  (fields_autoplaced yes)
  (property "Reference" "J4" (at 74.295 36.83 0) (effects (font (size 1.27 1.27))))
  (property "Value" "Conn_01x06_Pin" (at 74.295 39.37 0) (effects (font (size 1.27 1.27))))
  (property "Footprint" "footprints:TP4056-18650" (at 73.66 46.99 0) (effects (font (size 1.27 1.27)) (hide yes)))
  (property "Datasheet" "~" (at 73.66 46.99 0) (effects (font (size 1.27 1.27)) (hide yes)))
  (property "Description" "Generic connector, single row, 01x06, script generated" (at 73.66 46.99 0) (effects (font (size 1.27 1.27)) (hide yes)))
  (pin "1")
  (pin "3")
  (pin "5")
  (pin "2")
  (pin "4")
  (pin "6"))
 (symbol
  (lib_id "Transistor_FET:BSS138")
  (at 223.52 83.82 0)
  (unit 1)
  (exclude_from_sim no)
  (in_bom yes)
  (on_board yes)
  (dnp no)
  (property "Reference" "Q2" (at 227.584 80.518 0) (effects (font (size 1.27 1.27)) (justify left)))
  (property "Value" "BSS138" (at 227.076 86.868 0) (effects (font (size 1.27 1.27)) (justify left)))
  (property "Footprint" "Package_TO_SOT_SMD:SOT-23" (at 228.6 85.725 0) (effects (font (size 1.27 1.27)
    (italic yes)) (justify left) (hide yes)))
  (property "Datasheet" "https://www.onsemi.com/pub/Collateral/BSS138-D.PDF" (at 228.6 87.63 0) (effects (font (size 1.27 1.27)) (justify left) (hide yes)))
  (property "Description" "50V Vds, 0.22A Id, N-Channel MOSFET, SOT-23" (at 223.52 83.82 0) (effects (font (size 1.27 1.27)) (hide yes)))
  (pin "2")
  (pin "1")
  (pin "3"))
 (symbol
  (lib_id "Device:R")
  (at 165.1 69.85 0)
  (unit 1)
  (exclude_from_sim no)
  (in_bom yes)
  (on_board yes)
  (dnp no)
  (fields_autoplaced yes)
  (property "Reference" "R7" (at 167.64 68.5799 0) (effects (font (size 1.27 1.27)) (justify left)))
  (property "Value" "10K" (at 167.64 71.1199 0) (effects (font (size 1.27 1.27)) (justify left)))
  (property "Footprint" "Resistor_SMD:R_0805_2012Metric_Pad1.20x1.40mm_HandSolder" (at 163.322 69.85 90) (effects (font (size 1.27 1.27)) (hide yes)))
  (property "Datasheet" "~" (at 165.1 69.85 0) (effects (font (size 1.27 1.27)) (hide yes)))
  (property "Description" "Resistor" (at 165.1 69.85 0) (effects (font (size 1.27 1.27)) (hide yes)))
  (pin "1")
  (pin "2"))
 (symbol
  (lib_id "Device:R")
  (at 173.99 69.85 0)
  (unit 1)
  (exclude_from_sim no)
  (in_bom yes)
  (on_board yes)
  (dnp no)
  (fields_autoplaced yes)
  (property "Reference" "R3" (at 176.53 68.5799 0) (effects (font (size 1.27 1.27)) (justify left)))
  (property "Value" "100K" (at 176.53 71.1199 0) (effects (font (size 1.27 1.27)) (justify left)))
  (property "Footprint" "Resistor_SMD:R_0805_2012Metric_Pad1.20x1.40mm_HandSolder" (at 172.212 69.85 90) (effects (font (size 1.27 1.27)) (hide yes)))
  (property "Datasheet" "~" (at 173.99 69.85 0) (effects (font (size 1.27 1.27)) (hide yes)))
  (property "Description" "Resistor" (at 173.99 69.85 0) (effects (font (size 1.27 1.27)) (hide yes)))
  (pin "1")
  (pin "2"))
 (symbol
  (lib_id "AO4606:AO4606")
  (at 199.39 52.07 270)
  (mirror x)
  (unit 2)
  (exclude_from_sim no)
  (in_bom yes)
  (on_board yes)
  (dnp no)
  (property "Reference" "Q1" (at 194.31 50.7999 90) (effects (font (size 1.27 1.27)) (justify right)))
  (property "Value" "AO4606" (at 194.31 53.3399 90) (effects (font (size 1.27 1.27)) (justify right)))
  (property "Footprint" "Package_SO:SOIC-8_3.9x4.9mm_P1.27mm" (at 199.39 52.07 0) (effects (font (size 1.27 1.27)) (justify bottom) (hide yes)))
  (property "Datasheet" "" (at 199.39 52.07 0) (effects (font (size 1.27 1.27)) (hide yes)))
  (property "Description" "" (at 199.39 52.07 0) (effects (font (size 1.27 1.27)) (hide yes)))
  (property "MF" "Alpha &" (at 199.39 52.07 0) (effects (font (size 1.27 1.27)) (justify bottom) (hide yes)))
  (property "Description_1" "\nMosfet Array N and P-Channel Complementary 30V 6A 2W Surface Mount 8-SOIC\n" (at 199.39 52.07 0) (effects (font (size 1.27 1.27)) (justify bottom) (hide yes)))
  (property "Package" "SO-8 Alpha &amp;" (at 199.39 52.07 0) (effects (font (size 1.27 1.27)) (justify bottom) (hide yes)))
  (property "Price" "None" (at 199.39 52.07 0) (effects (font (size 1.27 1.27)) (justify bottom) (hide yes)))
  (property "SnapEDA_Link" "https://www.snapeda.com/parts/AO4606/Alpha+%2526+Omega+Semiconductor+Inc./view-part/?ref=snap" (at 199.39 52.07 0) (effects (font (size 1.27 1.27)) (justify bottom) (hide yes)))
  (property "MP" "AO4606" (at 199.39 52.07 0) (effects (font (size 1.27 1.27)) (justify bottom) (hide yes)))
  (property "Availability" "In Stock" (at 199.39 52.07 0) (effects (font (size 1.27 1.27)) (justify bottom) (hide yes)))
  (property "Check_prices" "https://www.snapeda.com/parts/AO4606/Alpha+%2526+Omega+Semiconductor+Inc./view-part/?ref=eda" (at 199.39 52.07 0) (effects (font (size 1.27 1.27)) (justify bottom) (hide yes)))
  (pin "6")
  (pin "4")
  (pin "5")
  (pin "3")
  (pin "8")
  (pin "1")
  (pin "7")
  (pin "2"))
 (symbol
  (lib_id "Device:R")
  (at 107.95 59.69 0)
  (unit 1)
  (exclude_from_sim no)
  (in_bom yes)
  (on_board yes)
  (dnp no)
  (fields_autoplaced yes)
  (property "Reference" "R6" (at 110.49 58.4199 0) (effects (font (size 1.27 1.27)) (justify left)))
  (property "Value" "10K" (at 110.49 60.9599 0) (effects (font (size 1.27 1.27)) (justify left)))
  (property "Footprint" "Resistor_SMD:R_0805_2012Metric_Pad1.20x1.40mm_HandSolder" (at 106.172 59.69 90) (effects (font (size 1.27 1.27)) (hide yes)))
  (property "Datasheet" "~" (at 107.95 59.69 0) (effects (font (size 1.27 1.27)) (hide yes)))
  (property "Description" "Resistor" (at 107.95 59.69 0) (effects (font (size 1.27 1.27)) (hide yes)))
  (pin "1")
  (pin "2"))
 (symbol
  (lib_id "power:GND")
  (at 107.95 63.5 0)
  (unit 1)
  (exclude_from_sim no)
  (in_bom yes)
  (on_board yes)
  (dnp no)
  (fields_autoplaced yes)
  (property "Reference" "#PWR01" (at 107.95 69.85 0) (effects (font (size 1.27 1.27)) (hide yes)))
  (property "Value" "GND" (at 107.95 68.58 0) (effects (font (size 1.27 1.27))))
  (property "Footprint" "" (at 107.95 63.5 0) (effects (font (size 1.27 1.27)) (hide yes)))
  (property "Datasheet" "" (at 107.95 63.5 0) (effects (font (size 1.27 1.27)) (hide yes)))
  (property "Description" "Power symbol creates a global label with name \"GND\" , ground" (at 107.95 63.5 0) (effects (font (size 1.27 1.27)) (hide yes)))
  (pin "1"))
 (symbol
  (lib_id "AO4606:AO4606")
  (at 201.93 64.77 0)
  (mirror y)
  (unit 1)
  (exclude_from_sim no)
  (in_bom yes)
  (on_board yes)
  (dnp no)
  (property "Reference" "Q1" (at 201.93 55.88 0) (effects (font (size 1.27 1.27))))
  (property "Value" "AO4606" (at 201.93 58.42 0) (effects (font (size 1.27 1.27))))
  (property "Footprint" "Package_SO:SOIC-8_3.9x4.9mm_P1.27mm" (at 201.93 64.77 0) (effects (font (size 1.27 1.27)) (justify bottom) (hide yes)))
  (property "Datasheet" "" (at 201.93 64.77 0) (effects (font (size 1.27 1.27)) (hide yes)))
  (property "Description" "" (at 201.93 64.77 0) (effects (font (size 1.27 1.27)) (hide yes)))
  (property "MF" "Alpha &" (at 201.93 64.77 0) (effects (font (size 1.27 1.27)) (justify bottom) (hide yes)))
  (property "Description_1" "\nMosfet Array N and P-Channel Complementary 30V 6A 2W Surface Mount 8-SOIC\n" (at 201.93 64.77 0) (effects (font (size 1.27 1.27)) (justify bottom) (hide yes)))
  (property "Package" "SO-8 Alpha &amp;" (at 201.93 64.77 0) (effects (font (size 1.27 1.27)) (justify bottom) (hide yes)))
  (property "Price" "None" (at 201.93 64.77 0) (effects (font (size 1.27 1.27)) (justify bottom) (hide yes)))
  (property "SnapEDA_Link" "https://www.snapeda.com/parts/AO4606/Alpha+%2526+Omega+Semiconductor+Inc./view-part/?ref=snap" (at 201.93 64.77 0) (effects (font (size 1.27 1.27)) (justify bottom) (hide yes)))
  (property "MP" "AO4606" (at 201.93 64.77 0) (effects (font (size 1.27 1.27)) (justify bottom) (hide yes)))
  (property "Availability" "In Stock" (at 201.93 64.77 0) (effects (font (size 1.27 1.27)) (justify bottom) (hide yes)))
  (property "Check_prices" "https://www.snapeda.com/parts/AO4606/Alpha+%2526+Omega+Semiconductor+Inc./view-part/?ref=eda" (at 201.93 64.77 0) (effects (font (size 1.27 1.27)) (justify bottom) (hide yes)))
  (pin "6")
  (pin "4")
  (pin "5")
  (pin "3")
  (pin "8")
  (pin "1")
  (pin "7")
  (pin "2"))
 (symbol
  (lib_id "Device:R")
  (at 214.63 57.15 0)
  (unit 1)
  (exclude_from_sim no)
  (in_bom yes)
  (on_board yes)
  (dnp no)
  (fields_autoplaced yes)
  (property "Reference" "R4" (at 217.17 55.8799 0) (effects (font (size 1.27 1.27)) (justify left)))
  (property "Value" "10K" (at 217.17 58.4199 0) (effects (font (size 1.27 1.27)) (justify left)))
  (property "Footprint" "Resistor_SMD:R_0805_2012Metric_Pad1.20x1.40mm_HandSolder" (at 212.852 57.15 90) (effects (font (size 1.27 1.27)) (hide yes)))
  (property "Datasheet" "~" (at 214.63 57.15 0) (effects (font (size 1.27 1.27)) (hide yes)))
  (property "Description" "Resistor" (at 214.63 57.15 0) (effects (font (size 1.27 1.27)) (hide yes)))
  (pin "1")
  (pin "2"))
 (symbol
  (lib_id "Device:C")
  (at 179.07 50.8 180)
  (unit 1)
  (exclude_from_sim no)
  (in_bom yes)
  (on_board yes)
  (dnp no)
  (fields_autoplaced yes)
  (property "Reference" "C2" (at 182.88 49.5299 0) (effects (font (size 1.27 1.27)) (justify right)))
  (property "Value" "1uF" (at 182.88 52.0699 0) (effects (font (size 1.27 1.27)) (justify right)))
  (property "Footprint" "Capacitor_SMD:C_0805_2012Metric_Pad1.18x1.45mm_HandSolder" (at 178.1048 46.99 0) (effects (font (size 1.27 1.27)) (hide yes)))
  (property "Datasheet" "~" (at 179.07 50.8 0) (effects (font (size 1.27 1.27)) (hide yes)))
  (property "Description" "Unpolarized capacitor" (at 179.07 50.8 0) (effects (font (size 1.27 1.27)) (hide yes)))
  (pin "2")
  (pin "1"))
 (sheet_instances
  (path ""
   (page "1"))))
